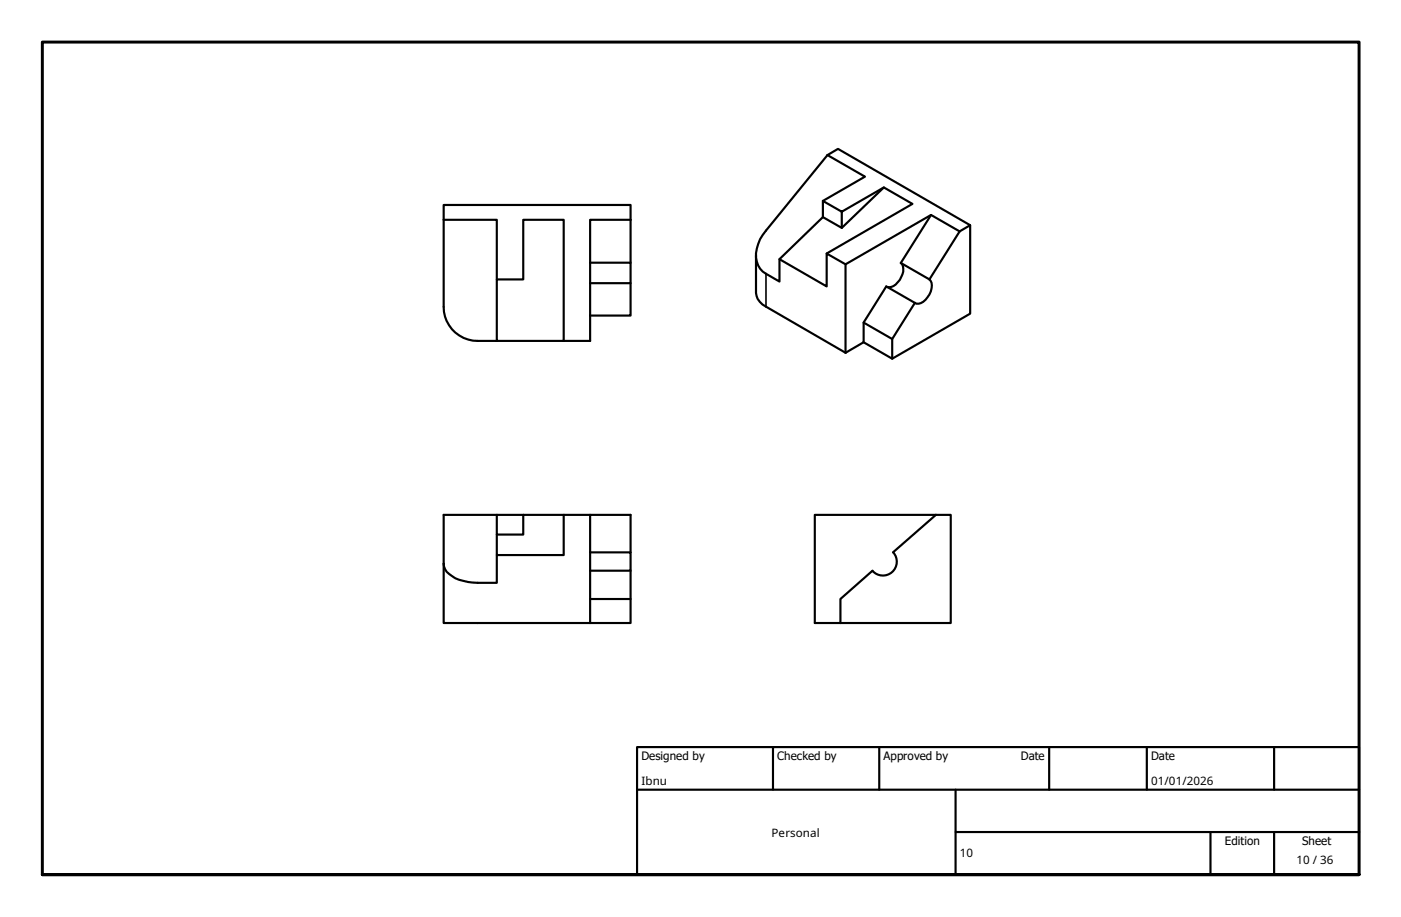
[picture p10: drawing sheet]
<svg xmlns="http://www.w3.org/2000/svg" width="330mm" height="216mm" viewBox="0 0 330 216" stroke-linecap="round" stroke-linejoin="round" font-family="sans-serif">
<!-- layer: Visible (ISO) -->
<g fill="none" stroke="#000" stroke-width=".51">
<path d="M194.8 36.5l2.5-1.4 31.1 17.9-2.5 1.5M194.8 36.5l8.8 5.1-9.9 5.7M194.8 36.5l-14.5 17.8a8 8 0 0 0-1.8 8.2l1.1 1.4 3.9 2.4v-5.3M104.5 51.8v-3.5h44v3.5M104.5 51.8h12.5v14M104.5 51.8v20.5a8 8 0 0 0 8 8h4.5M123.2 51.8h9.5v28.5h-15.7v-14.5h6.2zM148.5 51.8h-9.6v28.5h-6.2M148.5 51.8v10M193.7 51.1l-10.2 9.9 11.1 6.4v-7.7l4.5 2.5M198.2 49.8l-4.5-2.5v3.8l4.5 2.6v-3.9l9.9-5.7 6.7 3.9-20.2 11.7M208.1 44.1l-9.9 9.6"/>
<path d="M219.2 50.6l-7.1 11.3M225.9 54.5l-6.7-3.9-20.1 11.6v20.9M225.9 54.5l-7.1 11.3M228.4 53v20.9l-18.3 10.6M138.9 61.8h9.6v4.9h-9.6M148.5 66.7v7.6h-9.6M178 60.1v8.9a3.8 3.8 0 0 0 2.3 3.2l18.8 10.9M203.3 75.9l6.8 3.9M212.1 61.9a2.81 2.81 0 0 1 .1 3.4 3.3 3.3 0 0 1-3.3 2.3M212.1 61.9l6.7 3.9M215.4 71.3l-6.7-3.9-5.4 8.5v4.7l-4.2 2.5M215.4 71.3l-5.3 8.5v4.7l-6.8-3.9"/>
<path d="M218.8 65.8a3.2 3.2 0 0 1-.4 4.2 2.35 2.35 0 0 1-3 1.3M104.5 132.7v14h34.4M117 130.7v6.5a24 24 0 0 1-7.8-.4 6.9 6.9 0 0 1-4.4-2.8l-.3-1.3M117 121.2h-12.5v11.5M123.2 121.2h-6.2v4.7h6.2v-4.7h9.5M138.9 121.2h-6.2v9.5h-15.7v-4.8M138.9 130h9.6v4.4h-9.6M148.5 130v-8.8h-9.6v25.5M148.5 134.4v12.3h-9.6M210.3 130.1a3.3 3.3 0 0 1-.3 4.6 3.3 3.3 0 0 1-4.6-.3l-7.5 6.6v5.7M220.3 121.2h-28.5v25.5h6.1M220.3 121.2h3.5v25.5h-25.9"/>
<path d="M220.3 121.2l-10.1 8.8M138.9 141h9.6"/>
</g>
<!-- layer: Visible Narrow (ISO) -->
<path d="M180.3 64.5v7.7" fill="none" stroke="#000" stroke-width=".38"/>
<!-- layer: Border (ISO) -->
<path d="M10 205.9v-196h310v196h-310h310" fill="none" stroke="#000" stroke-width=".7"/>
<!-- layer: Title (ISO) -->
<path d="M150 175.9h170v30h-170zM182 175.9v10M207 175.9v10M247 175.9v10M270 175.9v10M300 175.9v10M150 185.9h170M225 195.9h95M225 185.9v20M285 195.9v10M300 195.9v10" fill="none" stroke="#000" stroke-width=".51"/>
<g font-size="2.7">
<text x="151" y="179">Designed by</text>
<text x="183" y="179">Checked by</text>
<text x="208" y="179">Approved by</text>
<text x="240.3" y="178.9">Date</text>
<text x="271" y="178.9">Date</text>
<text x="151" y="184.8">Ibnu</text>
<text x="271" y="184.8">01/01/2026</text>
<text x="181.7" y="197">Personal</text>
<text x="226" y="201.9">10</text>
<text x="288.4" y="199">Edition</text>
<text x="305.2" y="203.4">10 / 36</text>
<text x="306.6" y="199">Sheet</text>
</g>
</svg>
